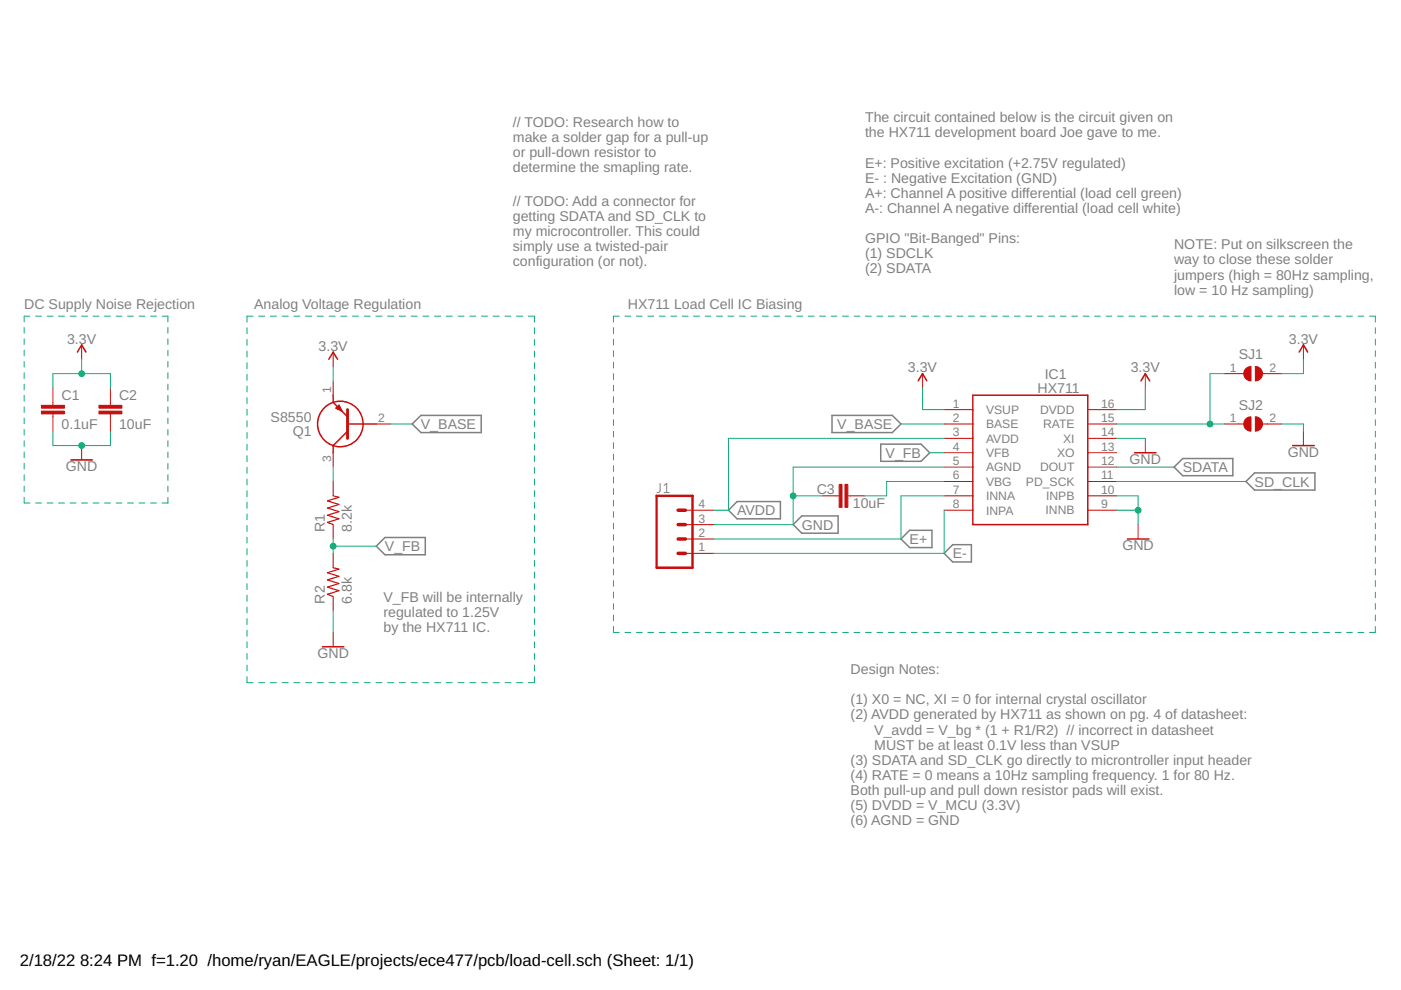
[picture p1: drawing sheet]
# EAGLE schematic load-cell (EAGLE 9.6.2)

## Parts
C1  0.1uF  CAPACITOR0603  [C0603]
C2  10uF  CAPACITOR0603  [C0603]
C3  10uF  CAPACITOR0603  [C0603]
IC1  HX711  [SOIC127P600X160-16N]
J1  CONN_04  [1X04]
Q1  S8550  [MJE13001TP]
R1  8.2k  RESISTOR0603  [R0603]
R2  6.8k  RESISTOR0603  [R0603]
SJ1  3V3 Jumper  SJ  [SJ]
SJ2  GND Jumper  SJ  [SJ]

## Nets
3.3V: C1.1 C2.1 IC1.1(VSUP) IC1.16(DVDD) Q1.1(E) SJ1.2
AVDD: IC1.3(AVDD) J1.4 Q1.3(C) R1.2
CH+: IC1.7(INNA) IC1.10(INPB) J1.2
CH-: IC1.8(INPA) IC1.9(INNB) J1.1
GND: C1.2 C2.2 C3.1 IC1.5(AGND) IC1.14(XI) J1.3 R2.1 SJ2.2
HX_CLK: IC1.11(PD_SCK)
HX_SDA: IC1.12(DOUT)
N$2: C3.2 IC1.6(VBG)
N$7: IC1.15(RATE) SJ1.1 SJ2.1
V_BASE: IC1.2(BASE) Q1.2(B)
V_FB: IC1.4(VFB) R1.1 R2.2
Unconnected: IC1.13(XO)

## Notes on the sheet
- The circuit contained below is the circuit given on
  the HX711 development board Joe gave to me.
  
  E+: Positive excitation (+2.75V regulated)
  E- : Negative Excitation (GND)
  A+: Channel A positive differential (load cell green)
  A-: Channel A negative differential (load cell white)
  
  GPIO "Bit-Banged" Pins:
  (1) SDCLK
  (2) SDATA
- NOTE: Put on silkscreen the
  way to close these solder
  jumpers (high = 80Hz sampling,
  low = 10 Hz sampling)
- DC Supply Noise Rejection | Analog Voltage Regulation | HX711 Load Cell IC Biasing
- To load cell
- AVDD will regulate 
  to ~2.75V.
- TODO: Add biasing circuitry
  between CH+ and CH-
  (see datasheet)
- V_FB will be internally
  regulated to 1.25V
  by the HX711 IC.
- Design Notes:
  
  (1) X0 = NC, XI = 0 for internal crystal oscillator
  (2) AVDD generated by HX711 as shown on pg. 4 of datasheet:
        V_avdd = V_bg * (1 + R1/R2)  // incorrect in datasheet
        MUST be at least 0.1V less than VSUP
  (3) SDATA and SD_CLK go directly to microntroller input header
  (4) RATE = 0 means a 10Hz sampling frequency. 1 for 80 Hz.
  Both pull-up and pull down resistor pads will exist.
  (5) DVDD = V_MCU (3.3V)
  (6) AGND = GND
